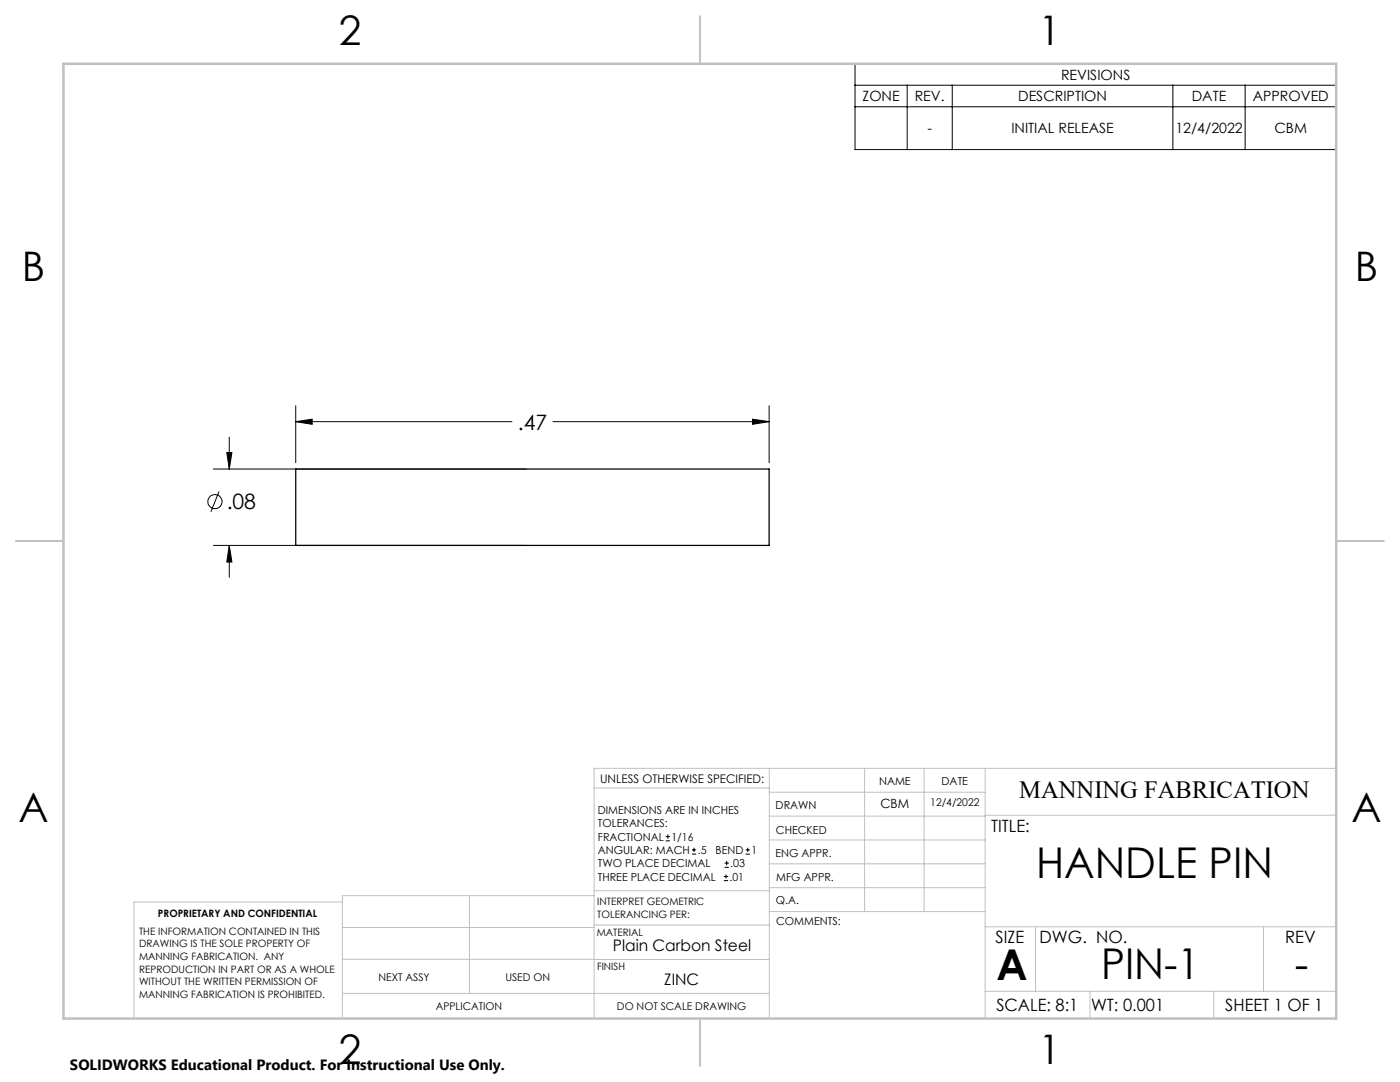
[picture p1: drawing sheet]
<svg xmlns="http://www.w3.org/2000/svg" width="279mm" height="216mm" viewBox="0 0 279 216" stroke-linecap="round" stroke-linejoin="round" font-family="sans-serif">
<path d="M59 93.6h94.5v15.2h-94.5z" fill="none" stroke="#000" stroke-width=".25"/>
<g fill="none" stroke="#000" stroke-width=".2">
<path d="M170.6 12.7h96.1v17.1h-96.1zM170.6 17h96.1M181 17v12.8M190 17v12.8M234.1 17v12.8M248.5 17v12.8M170.6 21.3h96.1M42.6 93.6h62.4M43.7 98.1l-1.6 4M45.3 90.3h1l-.5 3.3zM45.8 87.2v6.4M59 84.1l3.3-.5v1.1z"/>
<path d="M59 81v11.3M59 84.1h43.2M110.3 84.1h43.2M150.2 83.6l3.3 .5-3.3 .6zM153.5 81v11.3M42.6 108.8h62.4M45.8 108.8l.5 3.3h-1zM45.8 108.8v6.4M132.9 167.8h.8M132.9 166.9h.8M133.3 166.5v.9M138.1 170.4h.8"/>
<path d="M138.1 169.6h.8M138.5 169.2v.8M144.5 175.7h.8M144.5 174.9h.8M144.6 173.1h.9M144.6 172.2h.9M144.9 174.5v.8M145 171.8v.8M148.8 170.4h.8M148.8 169.6h.8M149.2 169.2v.8"/>
<circle cx="42.9" cy="100.1" r="1.41"/>
</g>
<g fill="none" stroke="#c0c0c0" stroke-width=".2">
<path d="M118.6 157.2h34.9M153.5 153.3v49.9M153.5 158.1h43.1M172.5 153.3v28.6M184.4 153.3v28.6M196.6 153.3v49.9M266.7 153.3h-148.1v49.9M68.3 180h-41.6v23.2M93.7 178.7v19.5M118.6 178.7h-50.3v24.5M118.6 177.7h35M153.5 167.6h43.1"/>
<path d="M153.5 162.8h43.1M153.5 172.4h43.1M153.5 177.1h43.1M196.6 162.7h70.1M68.3 198.2h85.2M68.3 191.4l85.2 .1M68.3 185.1h50.3M118.6 184.6h35M153.6 181.9h43M196.6 197.8h70.1M196.6 184.9h70.1M206.7 184.9v12.9"/>
<path d="M217.5 197.8v5.4M242.2 197.8v5.4M252.2 184.9v12.9"/>
</g>
<path d="M139.7 3.2v9.5M3.1 107.9h9.6M266.7 107.9h9.5M139.7 203.2v9.6" fill="none" stroke="#c0c0c0" stroke-width=".25"/>
<path d="M12.7 12.7h254v190.5h-254z" fill="none" stroke="#c0c0c0" stroke-width=".5"/>
<path d="M45.8 108.8l.5 3.3h-1zM45.3 90.3h1l-.5 3.3zM59 84.1l3.3-.5v1.1zM150.2 83.6l3.3 .5-3.3 .6z" fill="#000"/>
<g font-size="8.5">
<text x="206.8" y="175.2">HANDLE PIN</text>
<text x="198.9" y="195.5">A</text>
<text x="219.7" y="195.4">PIN-1</text>
<text x="258.4" y="195.4">-</text>
</g>
<g font-size="8.1">
<text x="67.6" y="8.9">2</text>
<text x="207.3" y="8.9">1</text>
<text x="4.4" y="56.2">B</text>
<text x="270.4" y="56.2">B</text>
<text x="3.7" y="164.1">A</text>
<text x="269.7" y="164.1">A</text>
<text x="67.6" y="212.4">2</text>
<text x="207.3" y="212.4">1</text>
</g>
<text font-size="4.9" x="203.4" y="159.3">MANNING FABRICATION</text>
<g font-size="4.2">
<text x="103.3" y="85.7">.47</text>
<text x="45.2" y="101.6">.08</text>
</g>
<g font-size="3.4">
<text x="197.8" y="166">TITLE:</text>
<text x="198.7" y="188.1">SIZE</text>
<text x="207.5" y="188.1">DWG. NO.</text>
<text x="256.5" y="188.2">REV</text>
<text x="198.8" y="201.7">SCALE: 8:1</text>
<text x="217.7" y="201.8">WT: 0.001</text>
<text x="244.5" y="201.7">SHEET 1 OF 1</text>
</g>
<g font-size="3.2">
<text x="122.3" y="189.8">Plain Carbon Steel</text>
<text x="132.6" y="196.6">ZINC</text>
</g>
<text font-size="3" x="14" y="213.5">SOLIDWORKS Educational Product. For Instructional Use Only.</text>
<g font-size="2.8">
<text x="211.8" y="15.9">REVISIONS</text>
<text x="172.1" y="20.2">ZONE</text>
<text x="182.6" y="20.2">REV.</text>
<text x="203.2" y="20.2">DESCRIPTION</text>
<text x="237.8" y="20.2">DATE</text>
<text x="250" y="20.2">APPROVED</text>
<text x="185.1" y="26.6">-</text>
<text x="201.8" y="26.6">INITIAL RELEASE</text>
<text x="234.6" y="26.6">12/4/2022</text>
<text x="254.4" y="26.6">CBM</text>
</g>
<text font-size="2.5" x="175.7" y="161.3">CBM</text>
<text font-size="2.4" x="119.8" y="156.2">UNLESS OTHERWISE SPECIFIED:</text>
<g font-size="2.2">
<text x="154.8" y="161.4">DRAWN</text>
<text x="175.4" y="156.6">NAME</text>
<text x="187.9" y="156.7">DATE</text>
<text x="119.3" y="162.4">DIMENSIONS ARE IN INCHES</text>
<text x="119.3" y="165.1">TOLERANCES:</text>
<text x="119.3" y="167.8">FRACTIONAL</text>
<text x="134" y="167.8">1/16</text>
<text x="154.9" y="166.3">CHECKED</text>
<text x="119.3" y="173.1">TWO PLACE DECIMAL</text>
<text x="119.3" y="170.4">ANGULAR: MACH</text>
<text x="139.2" y="170.4">.5</text>
<text x="142.8" y="170.4">BEND</text>
<text x="145.8" y="173.1">.03</text>
<text x="150" y="170.4">1</text>
<text x="154.8" y="171">ENG APPR.</text>
<text x="119.3" y="175.7">THREE PLACE DECIMAL</text>
<text x="145.6" y="175.7">.01</text>
<text x="154.9" y="175.7">MFG APPR.</text>
<text x="154.9" y="180.4">Q.A.</text>
<text x="154.9" y="184.6">COMMENTS:</text>
</g>
<g font-size="2.1">
<text x="185.7" y="160.7">12/4/2022</text>
<text x="75.5" y="195.7">NEXT ASSY</text>
<text x="100.9" y="195.7">USED ON</text>
<text x="86.9" y="201.5">APPLICATION</text>
<text x="123.1" y="201.6">DO NOT SCALE DRAWING</text>
</g>
<g font-size="2">
<text x="31.5" y="182.9">PROPRIETARY AND CONFIDENTIAL</text>
<text x="119.2" y="180.6">INTERPRET GEOMETRIC</text>
<text x="119.2" y="183.1">TOLERANCING PER:</text>
<text x="27.8" y="186.5">THE INFORMATION CONTAINED IN THIS</text>
<text x="27.8" y="189">DRAWING IS THE SOLE PROPERTY OF</text>
<text x="27.8" y="191.6">MANNING FABRICATION. ANY</text>
<text x="119.1" y="186.7">MATERIAL</text>
<text x="27.8" y="194.1">REPRODUCTION IN PART OR AS A WHOLE</text>
<text x="27.8" y="196.6">WITHOUT THE WRITTEN PERMISSION OF</text>
<text x="119.1" y="193.5">FINISH</text>
<text x="27.8" y="199.1">MANNING FABRICATION IS PROHIBITED.</text>
</g>
</svg>
